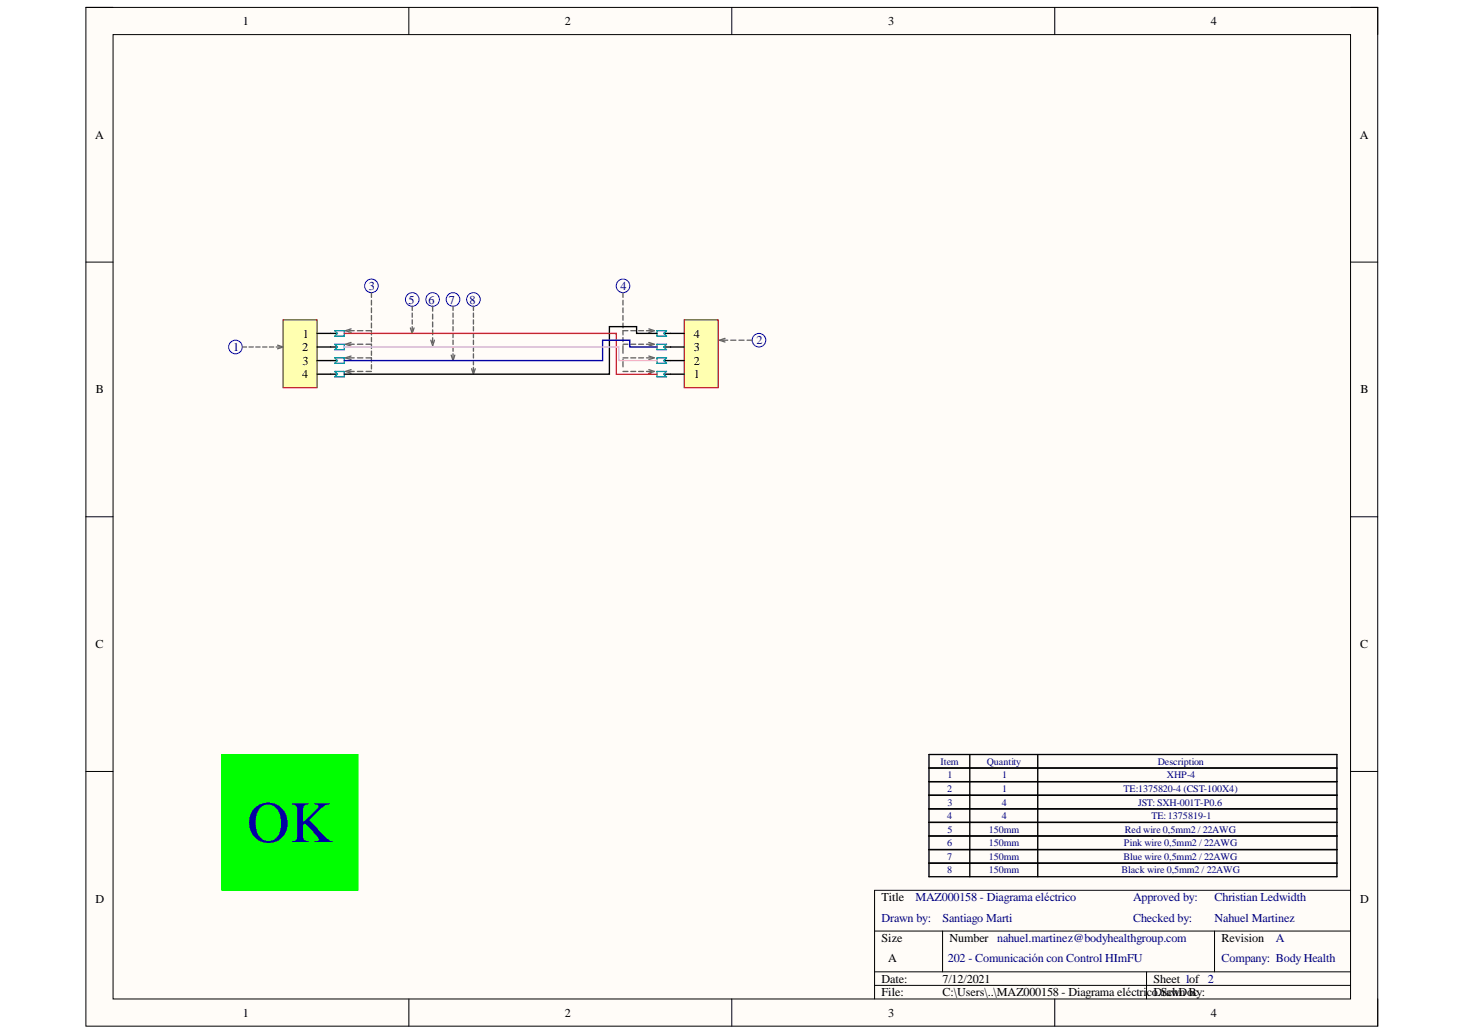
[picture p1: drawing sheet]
<svg xmlns="http://www.w3.org/2000/svg" width="297mm" height="210mm" viewBox="0 0 297 210" stroke-linecap="round" stroke-linejoin="round" font-family="sans-serif">
<path d="M17.4 1.5h261.9v206.6h-261.9z" fill-rule="evenodd" fill="#fffcf8"/>
<path d="M17.4 1.5h261.9v206.6h-261.9z" fill="none" stroke="#000" stroke-width=".2"/>
<path d="M22.9 7h250.9v195.6h-250.9z" fill-rule="evenodd" fill="#fffcf8"/>
<g fill="none" stroke="#000" stroke-width=".2">
<path d="M17.4 1.5h5.5M22.9 7h250.9v195.6h-250.9zM82.9 1.5v5.5M148.4 1.5v5.5M213.9 1.5v5.5M273.8 1.5h5.5v5.5M17.4 53.2h5.5M273.8 53.2h5.5M17.4 104.8h5.5M273.8 104.8h5.5M17.4 156.5h5.5M273.8 156.5h5.5"/>
<path d="M177.3 188.8h96.5M177.3 197.1h96.5M177.3 199.8h96.5M191.1 188.8v8.3M232.5 197.1v5.5M246.3 188.8v8.3M273.8 180.6h-96.5v22M82.9 202.6v5.5M148.4 202.6v5.5M213.9 202.6v5.5M279.3 202.6v5.5"/>
</g>
<path d="M188.4 153h82.7v13.8h-82.7zM188.4 155.8h82.7M188.4 158.5h82.7M196.6 153v13.8M210.4 153v13.8M188.4 161.3h82.7M188.4 164h82.7" fill="none" stroke="#000" stroke-width=".27"/>
<path d="M57.4 64.9h6.9v13.7h-6.9z" fill-rule="evenodd" fill="#ffffb0"/>
<path d="M57.4 64.9h6.9v13.7h-6.9z" fill="none" stroke="#800000" stroke-width=".2"/>
<path d="M64.3 67.6h4.1M64.3 70.4h4.1M64.3 73.1h4.1M64.3 75.9h4.1" fill="none" stroke="#000" stroke-width=".27"/>
<g fill="none" stroke="#00f" stroke-width=".2">
<circle cx="75.3" cy="58" r="1.38"/>
<circle cx="47.7" cy="70.4" r="1.38"/>
<circle cx="153.9" cy="69" r="1.38"/>
</g>
<path d="M67.9 67.1h1.9v1.1h-1.9l.5-.6zM67.9 69.8h1.9v1.1h-1.9l.5-.5zM67.9 72.6h1.9v1.1h-1.9l.5-.6zM67.9 75.3h1.9v1.1h-1.9l.5-.5z" fill="none" stroke="#009cca" stroke-width=".27"/>
<path d="M138.7 64.9h6.9v13.7h-6.9z" fill-rule="evenodd" fill="#ffffb0"/>
<path d="M138.7 64.9h6.9v13.7h-6.9z" fill="none" stroke="#800000" stroke-width=".2"/>
<path d="M134.6 75.9h4.1M134.6 73.1h4.1M134.6 70.4h4.1M134.6 67.6h4.1M188.4 166.8h82.7v11h-82.7zM188.4 169.5h82.7M188.4 172.3h82.7M188.4 175.1h82.7M196.6 166.8v11M210.4 166.8v11" fill="none" stroke="#000" stroke-width=".27"/>
<g fill="none" stroke="#00f" stroke-width=".2">
<circle cx="126.3" cy="58" r="1.38"/>
<circle cx="83.6" cy="60.7" r="1.38"/>
<circle cx="87.7" cy="60.7" r="1.38"/>
<circle cx="91.9" cy="60.7" r="1.38"/>
<circle cx="96" cy="60.7" r="1.38"/>
</g>
<path d="M133.2 67.1h1.9l-.5 .5 .5 .6h-1.9zM133.2 69.8h1.9l-.5 .6 .5 .5h-1.9zM133.2 72.6h1.9l-.5 .5 .5 .6h-1.9zM133.2 75.3h1.9l-.5 .6 .5 .5h-1.9z" fill="none" stroke="#009cca" stroke-width=".27"/>
<g fill="none" stroke="#646464" stroke-width=".27">
<path d="M75.3 59.4v.9M126.3 59.4v.9M49.1 70.4h.9M50.5 70.4h.9M51.9 70.4h.8M53.3 70.4h.8M54.6 70.4h.9M56 70.4h.9M56.3 70l1.1 .4-1.1 .3M70.7 67.1h1.1M70.7 69.8h1.1M70.7 72.6h1.1"/>
<path d="M70.7 75.3h1.1M71.2 66.7l-1.1 .4 1.1 .3M71.2 69.5l-1.1 .3 1.1 .4M71.2 72.2l-1.1 .4 1.1 .3M71.2 75l-1.1 .3 1.1 .4M72.5 67.1h1.1M72.5 69.8h1.1M72.5 72.6h1.1M72.5 75.3h1.1M74.2 67.1h1.1v.8M74.2 69.8h1.1v.9M74.2 72.6h1.1v.8"/>
<path d="M74.2 75.3h1.1M75.3 60.9v1M75.3 62.4v1M75.3 64v.9M75.3 65.5v1M75.3 68.4v.9M75.3 71.2v.9M75.3 74v.8M83.2 66.5l.4 1.1 .4-1.1M83.6 62.1v.9M83.6 63.5v.8M83.6 64.9v.8"/>
<path d="M83.6 66.2v.9M87.4 69l.3 1.1 .4-1.1M87.7 62.1v1M87.7 63.7v1M87.7 65.3v1M87.7 66.9v1M87.7 68.5v1M91.5 72l.4 1.1 .3-1.1M91.9 62.1v.9M91.9 63.5v.8M91.9 64.9v.8M91.9 66.2v.9"/>
<path d="M91.9 67.6v.9M91.9 69v.9M91.9 70.4v.8M91.9 71.8v.8M95.6 74.8l.4 1.1 .4-1.1M96 62.1v.9M96 63.5v.8M96 64.9v.8M96 66.2v.9M96 67.6v.9M96 69v.9M96 70.4v.8"/>
<path d="M96 71.8v.8M96 73.1v.9M96 74.5v.9M126.3 69.8h1M126.3 72.6h1M126.3 75.3h1M126.3 60.9v1M126.3 62.4v1M126.3 64v.9M126.3 65.5v1M126.3 68.4v.9M126.3 70.1v1.5"/>
<path d="M126.3 72.9v1.5M127.3 67.1h-1v.8M127.9 67.1h1M127.9 69.8h1M127.9 72.6h1M127.9 75.3h1M129.5 67.1h1M129.5 69.8h1M129.5 72.6h1M129.5 75.3h1M131.1 67.1h1M131.1 69.8h1"/>
<path d="M131.1 72.6h1M131.1 75.3h1M131.6 66.7l1.1 .4-1.1 .3M131.6 69.5l1.1 .3-1.1 .4M131.6 72.2l1.1 .4-1.1 .3M131.6 75l1.1 .3-1.1 .4M146.5 69h1M147 68.6l-1.1 .4 1.1 .4M148.2 69h1M149.8 69h1.1M151.5 69h1"/>
</g>
<path d="M45 153h27.6v27.6h-27.6z" fill-rule="evenodd" fill="#0f0"/>
<path d="M45 153h27.6v27.6h-27.6z" fill="none" stroke="#0f0" stroke-width=".2"/>
<path d="M133.2 67.6h-4.1v-1.4h-5.5v9.7h-53.8" fill="none" stroke="#000" stroke-width=".27"/>
<path d="M69.8 67.6h55.1v8.3h8.3" fill="none" stroke="#f00" stroke-width=".27"/>
<path d="M133.2 70.4h-5.5v-1.4h-5.5v4.1h-52.4" fill="none" stroke="#00f" stroke-width=".27"/>
<path d="M69.8 70.4h55.7v2.7h7.7" fill="none" stroke="#f9f" stroke-width=".27"/>
<text font-size="11.9" fill="#000080" x="50.1" y="170.8">OK</text>
<g font-size="2.5">
<text x="49.2" y="5.1">1</text>
<text x="114.5" y="5.1">2</text>
<text x="180.1" y="5.1">3</text>
<text x="245.5" y="5.1">4</text>
<text x="19.3" y="28.1">A</text>
<text x="275.7" y="28.1">A</text>
<text x="61.2" y="71.3">2</text>
<text x="61.4" y="68.5">1</text>
<text x="140.7" y="71.3">3</text>
<text x="140.7" y="68.5">4</text>
<text x="61.2" y="76.7">4</text>
<text x="61.3" y="74">3</text>
<text x="140.7" y="76.7">1</text>
<text x="140.7" y="74">2</text>
<text x="19.5" y="79.8">B</text>
<text x="275.9" y="79.8">B</text>
<text x="19.4" y="131.5">C</text>
<text x="275.8" y="131.5">C</text>
<text x="19.4" y="183.1">D</text>
<text x="178.7" y="182.8">Title</text>
<text x="275.8" y="183.1">D</text>
<text x="178.7" y="191">Size</text>
<text x="192.5" y="191">Number nahuel.martinez@bodyhealthgroup.com</text>
<text x="247.7" y="191">Revision</text>
<text x="180.1" y="195.2">A</text>
<text x="178.7" y="199.3">Date:</text>
<text x="178.7" y="202.1">File:</text>
<text x="191.1" y="199.3">7/12/2021</text>
<text x="191.1" y="202.1">C:\Users\..\MAZ000158 - Diagrama eléctricoDrawn By:</text>
<text x="233.9" y="199.3">Sheet 1of 2</text>
<text x="234.8" y="202.1">.SchDoc</text>
<text x="49.2" y="206.2">1</text>
<text x="114.5" y="206.2">2</text>
<text x="180.1" y="206.2">3</text>
<text x="245.5" y="206.2">4</text>
</g>
<g font-size="2.5" fill="#000080">
<text x="74.8" y="58.8">3</text>
<text x="125.8" y="58.8">4</text>
<text x="82.8" y="61.6">5</text>
<text x="86.9" y="61.6">6</text>
<text x="91" y="61.6">7</text>
<text x="95.2" y="61.6">8</text>
<text x="47.3" y="71.3">1</text>
<text x="153.4" y="69.8">2</text>
<text x="185.6" y="182.8">MAZ000158 - Diagrama eléctrico</text>
<text x="229.8" y="182.8">Approved by:</text>
<text x="246.2" y="182.8">Christian Ledwidth</text>
<text x="178.7" y="187">Drawn by:</text>
<text x="191.1" y="187">Santiago Marti</text>
<text x="229.8" y="187">Checked by:</text>
<text x="246.2" y="187">Nahuel Martinez</text>
<text x="258.7" y="191">A</text>
<text x="192.2" y="195.2">202 - Comunicación con Control HImFU</text>
<text x="247.7" y="195.2">Company: Body Health</text>
</g>
<g font-size="2" fill="#000080">
<text x="190.7" y="155.1">Item</text>
<text x="200.1" y="155.1">Quantity</text>
<text x="234.7" y="155.1">Description</text>
<text x="192" y="160.6">2</text>
<text x="192.1" y="157.8">1</text>
<text x="203.2" y="157.8">1</text>
<text x="203.2" y="160.6">1</text>
<text x="227.8" y="160.6">TE:1375820-4 (CST-100X4)</text>
<text x="236.6" y="157.8">XHP-4</text>
<text x="192" y="166.1">4</text>
<text x="192.1" y="163.4">3</text>
<text x="203.1" y="163.4">4</text>
<text x="203.1" y="166.1">4</text>
<text x="230.8" y="163.4">JST: SXH-001T-P0.6</text>
<text x="233.5" y="166.1">TE:1375819-1</text>
<text x="192" y="171.6">6</text>
<text x="192.1" y="168.9">5</text>
<text x="200.5" y="168.9">150mm</text>
<text x="200.5" y="171.6">150mm</text>
<text x="227.9" y="171.6">Pink wire 0,5mm2 / 22AWG</text>
<text x="228.1" y="168.9">Red wire 0,5mm2 / 22AWG</text>
<text x="192" y="174.4">7</text>
<text x="192" y="177.1">8</text>
<text x="200.5" y="174.4">150mm</text>
<text x="200.5" y="177.1">150mm</text>
<text x="227.4" y="177.1">Black wire 0,5mm2 / 22AWG</text>
<text x="227.8" y="174.4">Blue wire 0,5mm2 / 22AWG</text>
</g>
</svg>
